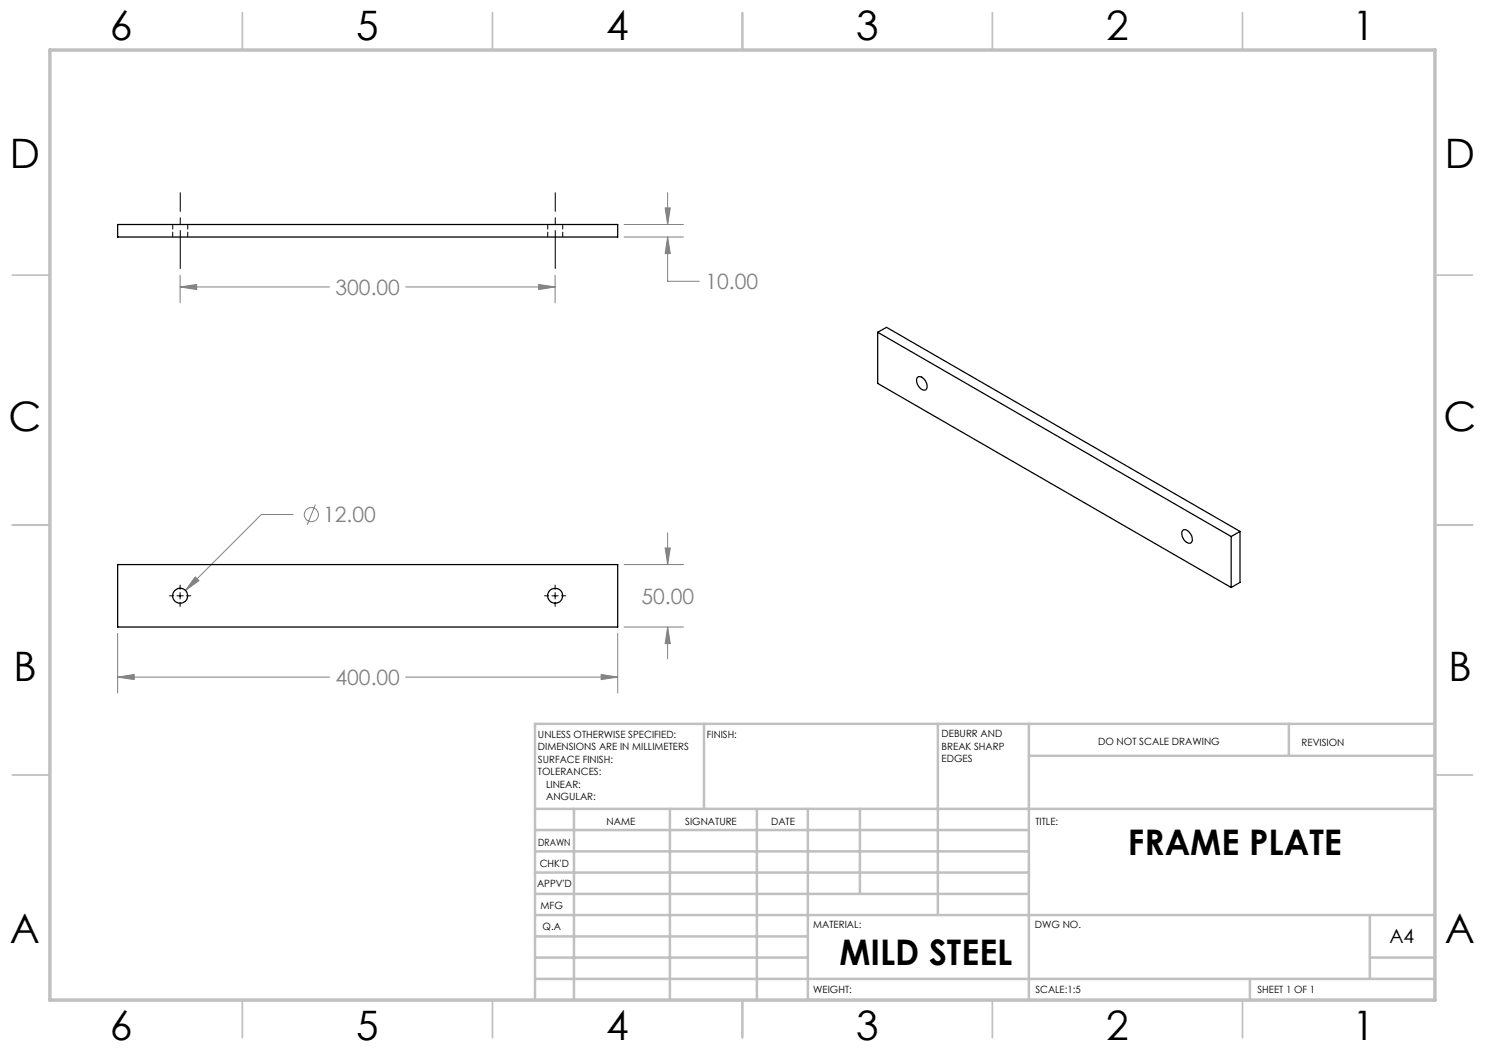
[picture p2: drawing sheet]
<svg xmlns="http://www.w3.org/2000/svg" width="297mm" height="210mm" viewBox="0 0 297 210" stroke-linecap="round" stroke-linejoin="round" font-family="sans-serif">
<g fill="none" stroke="#808080" stroke-width=".2">
<path d="M133.5 38.6v6.3M36 57.4l3.3-.5v1zM36 55v5.6M36 57.4h29.9M81.1 57.4h29.9M107.7 56.9l3.3 .5-3.3 .5zM111 55v5.6M124.8 47.4h11.9M124.8 44.9h11.9M133 41.6h1.1l-.6 3.3zM133.5 47.4l.6 3.3h-1.1zM133.5 47.4v8.9h6.4"/>
<path d="M39.1 115.4l.7 .7-2.7 2zM58.6 102.9h-6.3l-15.2 15.2M63.1 100.9l-1.6 4M124.8 112.9h11.9M133 109.6h1.1l-.6 3.3zM133.5 106.6v6.3M23.5 135.4l3.3-.5v1zM23.5 126.7v11.9M23.5 135.4h42.4M81.1 135.4h42.4M120.2 134.9l3.3 .5-3.3 .5zM123.5 126.7v11.9"/>
<path d="M124.8 125.4h11.9M133.5 125.4l.6 3.3h-1.1zM133.5 125.4v6.4"/>
<circle cx="62.3" cy="102.9" r="1.41"/>
</g>
<path d="M36 53.7v-15.2M111 53.7v-15.2" fill="none" stroke="#000" stroke-width=".2" stroke-dasharray="15.2 1.3 1.3 1.3" stroke-dashoffset="7.6"/>
<path d="M33.9 119.2h.8M35.4 119.2h1.3M36 117v.9M36 118.5v1.3M37.3 119.2h.9M108.9 119.2h.8M110.4 119.2h1.3M111 117v.9M111 118.5v1.3M112.3 119.2h.9M36 120.4v.9M111 120.4v.9" fill="none" stroke="#000" stroke-width=".2"/>
<g fill="none" stroke="#c0c0c0" stroke-width=".35">
<path d="M48.5 2.5v7.5M98.5 2.5v7.5M148.5 2.5v7.5M198.5 2.5v7.5M248.5 2.5v7.5M2.5 55h7.5M287 55h7.5M2.5 105h7.5M287 105h7.5M2.5 155h7.5M287 155h7.5M48.5 200v7.5"/>
<path d="M98.5 200v7.5M148.5 200v7.5M198.5 200v7.5M248.5 200v7.5"/>
</g>
<g fill="none" stroke="#c0c0c0" stroke-width=".5">
<path d="M140.8 144.8v17M187.6 144.8v38.2M205.8 144.8v55.2M205.8 151.2h81.2M257.8 144.8v6.4M287 144.8h-180v55.2M107 161.8h180M107 178.8h98.8M107 174.5h98.8M107 170.3h98.8M107 166h98.8M114.8 161.8v38.2"/>
<path d="M134 161.8v38.2M151.4 161.8v38.2M161.6 161.8v38.2M172 161.8v17M107 195.8h180M107 191.5h54.6M107 187.3h54.6M107 183h180M250 195.8v4.2M274 191.5h13M274 183v12.8"/>
</g>
<path d="M10 10h277v190h-277z" fill="none" stroke="#c0c0c0" stroke-width=".7"/>
<path d="M23.5 135.4l3.3-.5v1zM120.2 134.9l3.3 .5-3.3 .5zM133.5 125.4l.6 3.3h-1.1zM133 109.6h1.1l-.6 3.3zM39.1 115.4l-2 2.7 2.7-2zM36 57.4l3.3-.5v1zM107.7 56.9l3.3 .5-3.3 .5zM133.5 47.4l.6 3.3h-1.1zM133 41.6h1.1l-.6 3.3z" fill="#808080"/>
<g fill="none" stroke="#000" stroke-width=".25">
<path d="M23.5 44.9h100v2.5h-100zM175.5 66.5v10.2l70.7 40.8M175.5 66.5l70.7 40.8M175.5 66.5l1.8-1 70.7 40.8M183.6 75.4a1.66 1.66 0 0 1 1.8 1.8 .67 .67 0 0 1-.3 .8 .67 .67 0 0 1-.8-.2 1.81 1.81 0 0 1-.7-2.4zM23.5 112.9h100v12.5h-100zM236.5 106.1a1.1 1.1 0 0 1 1.6 .7 1.21 1.21 0 0 1 0 1.8 1.84 1.84 0 0 1-1.6-2.5zM246.2 107.3v10.2M248 106.3l-1.8 1M248 106.3v10.2l-1.8 1"/>
<circle cx="36" cy="119.2" r="1.51"/>
<circle cx="111" cy="119.1" r="1.5"/>
</g>
<path d="M34.5 44.9v2.5M37.5 47.4v-2.5M109.5 44.9v2.5M112.5 47.4v-2.5" fill="none" stroke="#000" stroke-width=".2" stroke-dasharray="1.3 .6" stroke-dashoffset=".3"/>
<g font-size="8.1">
<text x="22" y="8">6</text>
<text x="71.2" y="8">5</text>
<text x="121.2" y="8">4</text>
<text x="171.3" y="8">3</text>
<text x="221.3" y="8">2</text>
<text x="270.5" y="8">1</text>
<text x="2" y="33.6">D</text>
<text x="289" y="33.6">D</text>
<text x="1.7" y="86.1">C</text>
<text x="288.7" y="86.1">C</text>
<text x="2.7" y="136.1">B</text>
<text x="289.7" y="136.1">B</text>
<text x="2" y="188.6">A</text>
<text x="289" y="188.6">A</text>
<text x="22" y="208">6</text>
<text x="71.2" y="208">5</text>
<text x="121.2" y="208">4</text>
<text x="171.3" y="208">3</text>
<text x="221.3" y="208">2</text>
<text x="270.5" y="208">1</text>
</g>
<g font-size="7.1">
<text x="225.6" y="171">FRAME PLATE</text>
<text x="167.9" y="193.1">MILD STEEL</text>
</g>
<g font-size="4.2" fill="#808080">
<text x="67.1" y="59">300.00</text>
<text x="141.1" y="57.9">10.00</text>
<text x="64.6" y="104.5">12.00</text>
<text x="128.3" y="120.7">50.00</text>
<text x="67.1" y="137">400.00</text>
</g>
<text font-size="3.9" x="277.9" y="188.5">A4</text>
<g font-size="2">
<text x="107.6" y="147.6">UNLESS OTHERWISE SPECIFIED:</text>
<text x="141.4" y="147.6">FINISH:</text>
<text x="188.3" y="147.5">DEBURR AND</text>
<text x="188.3" y="150">BREAK SHARP</text>
<text x="219.6" y="149">DO NOT SCALE DRAWING</text>
<text x="260.3" y="149.2">REVISION</text>
<text x="107.6" y="150.1">DIMENSIONS ARE IN MILLIMETERS</text>
<text x="107.6" y="152.6">SURFACE FINISH:</text>
<text x="107.6" y="155.1">TOLERANCES:</text>
<text x="188.3" y="152.5">EDGES</text>
<text x="109.2" y="157.6">LINEAR:</text>
<text x="109.2" y="160.1">ANGULAR:</text>
<text x="121.3" y="165">NAME</text>
<text x="137" y="164.9">SIGNATURE</text>
<text x="154.2" y="164.9">DATE</text>
<text x="207.1" y="164.9">TITLE:</text>
<text x="107.6" y="169.1">DRAWN</text>
<text x="107.9" y="173.3">CHK'D</text>
<text x="107.4" y="177.4">APPV'D</text>
<text x="108.1" y="181.8">MFG</text>
<text x="108.5" y="186">Q.A</text>
<text x="162.6" y="185.5">MATERIAL:</text>
<text x="207" y="185.5">DWG NO.</text>
<text x="162.6" y="198.5">WEIGHT:</text>
<text x="207.1" y="198.6">SCALE:1:5</text>
<text x="251.5" y="198.6">SHEET 1 OF 1</text>
</g>
</svg>
